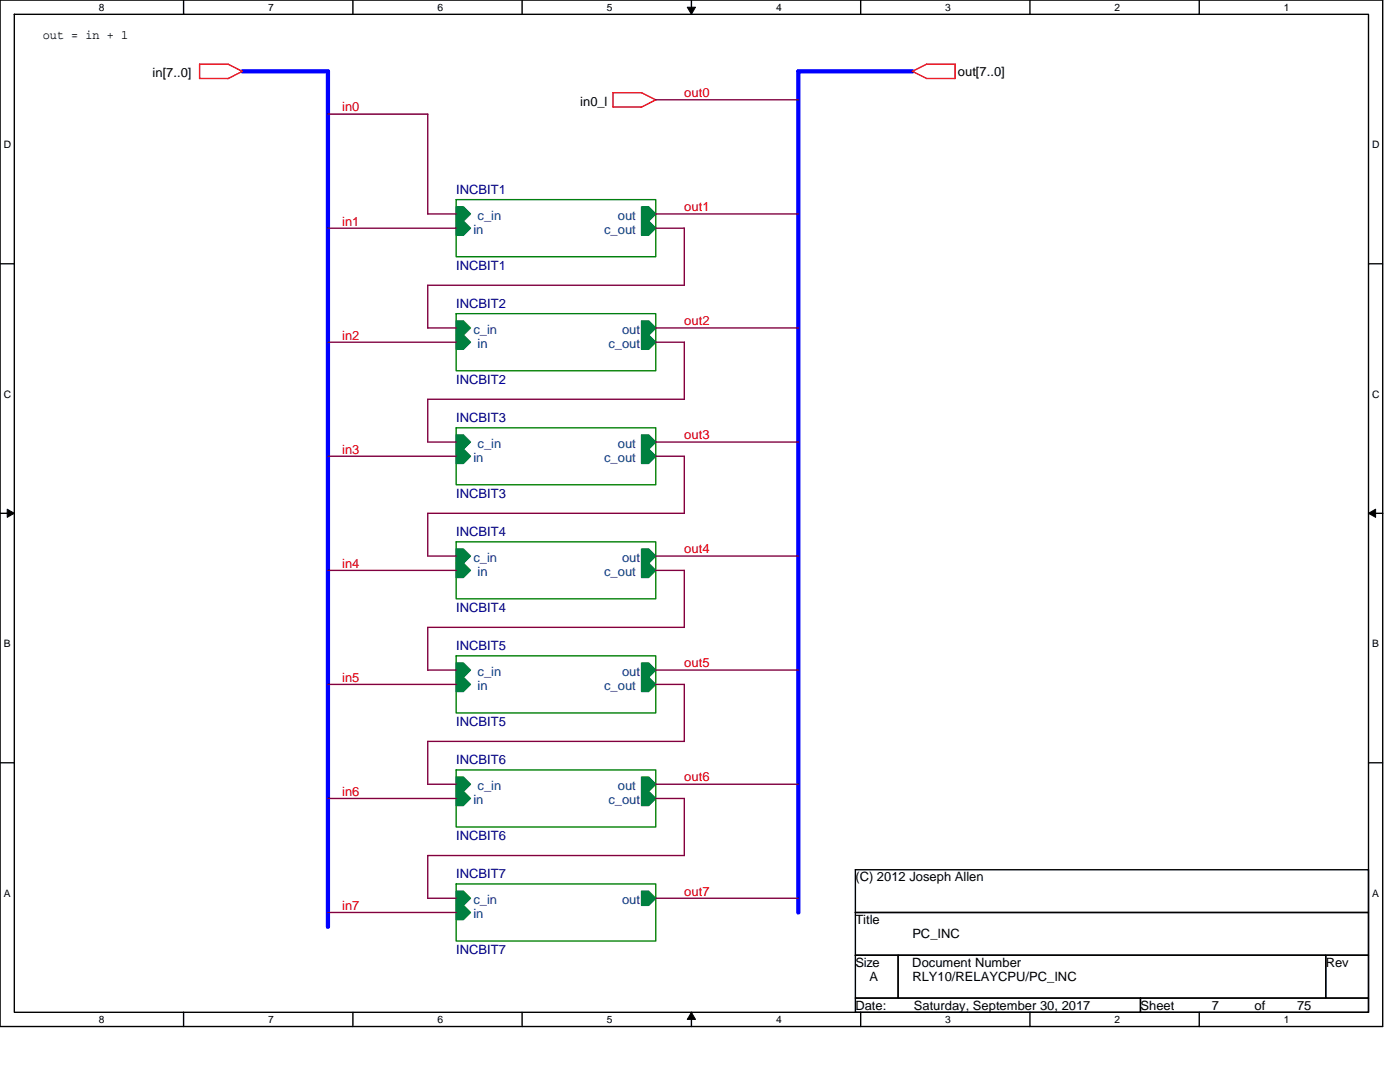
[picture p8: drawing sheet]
<svg xmlns="http://www.w3.org/2000/svg" width="279mm" height="216mm" viewBox="0 0 279 216" stroke-linecap="round" stroke-linejoin="round" font-family="sans-serif">
<path d="M0 0h275.9v204.8h-275.9zM2.9 2.9h270.2v199.1h-270.2z" fill="none" stroke="#000" stroke-width=".28"/>
<g fill="#fff">
<path d="M19.7 .3h1.2v2.3h-1.2z"/>
<path d="M19.7 202.3h1.2v2.3h-1.2z"/>
</g>
<path d="M36.6 0v2.9M36.6 202v2.8" fill="none" stroke="#000" stroke-width=".28"/>
<g fill="#fff">
<path d="M53.5 .3h1.2v2.3h-1.2z"/>
<path d="M53.5 202.3h1.2v2.3h-1.2z"/>
</g>
<path d="M70.4 0v2.9M70.4 202v2.8" fill="none" stroke="#000" stroke-width=".28"/>
<g fill="#fff">
<path d="M87.3 .3h1.2v2.3h-1.2z"/>
<path d="M87.3 202.3h1.2v2.3h-1.2z"/>
</g>
<path d="M104.2 0v2.9M104.2 202v2.8" fill="none" stroke="#000" stroke-width=".28"/>
<g fill="#fff">
<path d="M121.1 .3h1.1v2.3h-1.1z"/>
<path d="M121.1 202.3h1.1v2.3h-1.1z"/>
</g>
<path d="M138 0v2.9M138 202v2.8" fill="none" stroke="#000" stroke-width=".28"/>
<path d="M137.2 1.4h1.6l-.8 1.5zM138 202l.8 1.4h-1.6z" fill="#000" stroke="#000" stroke-width=".2"/>
<g fill="#fff">
<path d="M154.9 .3h1.1v2.3h-1.1z"/>
<path d="M154.9 202.3h1.1v2.3h-1.1z"/>
</g>
<path d="M171.8 0v2.9M171.8 202v2.8" fill="none" stroke="#000" stroke-width=".28"/>
<g fill="#fff">
<path d="M188.7 .3h1.1v2.3h-1.1z"/>
<path d="M188.7 202.3h1.1v2.3h-1.1z"/>
</g>
<path d="M205.5 0v2.9M205.5 202v2.8" fill="none" stroke="#000" stroke-width=".28"/>
<g fill="#fff">
<path d="M222.4 .3h1.2v2.3h-1.2z"/>
<path d="M222.4 202.3h1.2v2.3h-1.2z"/>
</g>
<path d="M239.3 0v2.9M239.3 202v2.8" fill="none" stroke="#000" stroke-width=".28"/>
<g fill="#fff">
<path d="M256.2 .3h1.2v2.3h-1.2z"/>
<path d="M256.2 202.3h1.2v2.3h-1.2z"/>
<path d="M.7 27.7h1.5v2.3h-1.5z"/>
<path d="M273.8 27.7h1.5v2.3h-1.5z"/>
<path d="M.7 77.5h1.5v2.3h-1.5z"/>
<path d="M273.8 77.5h1.5v2.3h-1.5z"/>
</g>
<path d="M0 52.6h2.9M273.1 52.6h2.8" fill="none" stroke="#000" stroke-width=".28"/>
<g fill="#fff">
<path d="M.7 127.3h1.4v2.3h-1.4z"/>
<path d="M273.8 127.3h1.4v2.3h-1.4z"/>
</g>
<path d="M0 102.4h2.9M273.1 102.4h2.8" fill="none" stroke="#000" stroke-width=".28"/>
<path d="M1.4 101.6l1.5 .8-1.5 .8zM273.1 102.4l1.4-.8v1.6z" fill="#000" stroke="#000" stroke-width=".2"/>
<g fill="#fff">
<path d="M.7 177.1h1.4v2.3h-1.4z"/>
<path d="M273.8 177.1h1.4v2.3h-1.4z"/>
</g>
<path d="M0 152.2h2.9M273.1 152.2h2.8M170.7 173.5h102.4v8.6h-102.4zM170.7 182.1h102.4v8.5h-102.4zM170.7 190.6h8.5v8.6h-8.5zM170.7 199.2h56.9v2.8h-56.9zM179.2 190.6h85.4v8.6h-85.4zM227.6 199.2h45.5v2.8h-45.5zM264.6 190.6h8.5v8.6h-8.5z" fill="none" stroke="#000" stroke-width=".28"/>
<path d="M91 39.8h39.9v11.4h-39.9zM91 62.6h39.9v11.4h-39.9zM91 85.4h39.9v11.3h-39.9zM91 108.1h39.9v11.4h-39.9zM91 130.9h39.9v11.4h-39.9zM91 153.6h39.9v11.4h-39.9zM91 176.4h39.9v11.4h-39.9z" fill="none" stroke="#008000" stroke-width=".28"/>
<g fill="#008040" stroke="#008040" stroke-width=".28">
<path d="M91 41.3h1.5l1.4 1.4-1.4 1.4h-1.5z" fill-rule="evenodd"/>
<path d="M91 44.1h1.5l1.4 1.4-1.4 1.4h-1.5z" fill-rule="evenodd"/>
<path d="M128 41.3h1.5l1.4 1.4-1.4 1.4h-1.5z" fill-rule="evenodd"/>
<path d="M128 44.1h1.5l1.4 1.4-1.4 1.4h-1.5z" fill-rule="evenodd"/>
<path d="M91 86.8h1.5l1.4 1.4-1.4 1.4h-1.5z" fill-rule="evenodd"/>
<path d="M91 89.6h1.5l1.4 1.4-1.4 1.5h-1.5z" fill-rule="evenodd"/>
<path d="M128 86.8h1.5l1.4 1.4-1.4 1.4h-1.5z" fill-rule="evenodd"/>
<path d="M128 89.6h1.5l1.4 1.4-1.4 1.5h-1.5z" fill-rule="evenodd"/>
<path d="M91 109.5h1.5l1.4 1.5-1.4 1.4h-1.5z" fill-rule="evenodd"/>
<path d="M91 112.4h1.5l1.4 1.4-1.4 1.4h-1.5z" fill-rule="evenodd"/>
<path d="M128 109.5h1.5l1.4 1.5-1.4 1.4h-1.5z" fill-rule="evenodd"/>
<path d="M128 112.4h1.5l1.4 1.4-1.4 1.4h-1.5z" fill-rule="evenodd"/>
<path d="M91 132.3h1.5l1.4 1.4-1.4 1.4h-1.5z" fill-rule="evenodd"/>
<path d="M91 135.1h1.5l1.4 1.5-1.4 1.4h-1.5z" fill-rule="evenodd"/>
<path d="M128 132.3h1.5l1.4 1.4-1.4 1.4h-1.5z" fill-rule="evenodd"/>
<path d="M128 135.1h1.5l1.4 1.5-1.4 1.4h-1.5z" fill-rule="evenodd"/>
<path d="M91 155h1.5l1.4 1.5-1.4 1.4h-1.5z" fill-rule="evenodd"/>
<path d="M91 157.9h1.5l1.4 1.4-1.4 1.4h-1.5z" fill-rule="evenodd"/>
<path d="M128 155h1.5l1.4 1.5-1.4 1.4h-1.5z" fill-rule="evenodd"/>
<path d="M128 157.9h1.5l1.4 1.4-1.4 1.4h-1.5z" fill-rule="evenodd"/>
<path d="M91 64h1.5l1.4 1.4-1.4 1.5h-1.5z" fill-rule="evenodd"/>
<path d="M91 66.9h1.5l1.4 1.4-1.4 1.4h-1.5z" fill-rule="evenodd"/>
<path d="M128 64h1.5l1.4 1.4-1.4 1.5h-1.5z" fill-rule="evenodd"/>
<path d="M128 66.9h1.5l1.4 1.4-1.4 1.4h-1.5z" fill-rule="evenodd"/>
<path d="M91 177.8h1.5l1.4 1.4-1.4 1.5h-1.5z" fill-rule="evenodd"/>
<path d="M91 180.7h1.5l1.4 1.4-1.4 1.4h-1.5z" fill-rule="evenodd"/>
<path d="M128 177.8h1.5l1.4 1.4-1.4 1.5h-1.5z" fill-rule="evenodd"/>
</g>
<path d="M48.4 14.2h17.1l-.1 170.8M182.1 14.2h-22.8v167.9" fill="none" stroke="#00f" stroke-width=".85"/>
<path d="M39.8 12.8h5.8l2.8 1.5M39.8 12.8v2.9h5.7M48.4 14.2l-2.9 1.5M122.3 18.5h5.8M122.3 18.5v2.9h5.7l2.9-1.5M128 18.5l2.9 1.4M182.1 14.2l2.8 1.5M184.9 12.8h5.7M185 12.8l-2.9 1.4M190.6 12.8v2.9h-5.7" fill="none" stroke="#f00" stroke-width=".28"/>
<g fill="none" stroke="#800040" stroke-width=".28">
<path d="M130.9 19.9h28.4M65.4 22.8h20v19.9h5.7M65.4 45.5h25.7M130.9 42.7h28.4M130.9 45.5h5.7M136.6 45.5v11.4M136.6 56.9h-51.2v8.6l5.7-.1M65.4 68.3h25.7M130.9 65.4h28.4M130.9 68.3h5.7M136.6 68.3v11.4M136.6 79.7h-51.2v8.5h5.7"/>
<path d="M65.4 91h25.7M130.9 88.2h28.4M130.9 91h5.7M136.6 91v11.4M65.4 113.8h25.7M130.9 111h28.4M130.9 113.8h5.7M136.6 113.8v11.4M136.6 102.4h-51.2v8.6h5.7M65.4 136.6h25.7M130.9 133.7h28.4M130.9 136.6h5.7"/>
<path d="M136.6 136.6v11.4M136.6 125.2h-51.2v8.5h5.7M65.4 159.3h25.7M85.4 156.5h5.7M130.9 156.5h28.4M130.9 159.3h5.7M136.6 159.3v11.4M136.6 147.9h-51.2v8.6M85.4 179.2h5.7M130.9 179.2h28.4M136.6 170.7h-51.2v8.6M65.4 182.1h25.7"/>
</g>
<g font-size="2.6">
<text x="8.6" y="7.7">out = in + 1</text>
<text x="30.5" y="15.4">in[7..0]</text>
<text x="191.2" y="15.1">out[7..0]</text>
<text x="115.8" y="21.1">in0_l</text>
<text x="170.7" y="175.9">(C) 2012 Joseph Allen</text>
<text x="170.7" y="184.4">Title</text>
<text x="182.1" y="187.2">PC_INC</text>
<text x="170.7" y="192.9">Size</text>
<text x="173.5" y="195.8">A</text>
<text x="182.1" y="192.9">Document Number</text>
<text x="182.1" y="195.8">RLY10/RELAYCPU/PC_INC</text>
<text x="264.6" y="192.9">Rev</text>
<text x="170.7" y="201.5">Date:</text>
<text x="182.4" y="201.5">Saturday, September 30, 2017</text>
<text x="227.6" y="201.5">Sheet</text>
<text x="241.8" y="201.5">7</text>
<text x="250.4" y="201.5">of</text>
<text x="258.9" y="201.5">75</text>
</g>
<g font-size="2.6" fill="#f00">
<text x="68.3" y="22.2">in0</text>
<text x="136.6" y="19.4">out0</text>
<text x="68.3" y="45">in1</text>
<text x="136.6" y="42.1">out1</text>
<text x="136.6" y="64.9">out2</text>
<text x="68.3" y="67.8">in2</text>
<text x="136.6" y="87.7">out3</text>
<text x="68.3" y="90.5">in3</text>
<text x="68.3" y="113.3">in4</text>
<text x="136.6" y="110.4">out4</text>
<text x="68.3" y="136">in5</text>
<text x="136.6" y="133.2">out5</text>
<text x="136.6" y="155.9">out6</text>
<text x="68.3" y="158.8">in6</text>
<text x="136.6" y="178.7">out7</text>
<text x="68.3" y="181.5">in7</text>
</g>
<g font-size="2.6" fill="#000080">
<text x="91" y="38.7">INCBIT1</text>
<text x="91" y="53.8">INCBIT1</text>
<text x="91" y="61.5">INCBIT2</text>
<text x="91" y="76.6">INCBIT2</text>
<text x="91" y="84.2">INCBIT3</text>
<text x="91" y="99.3">INCBIT3</text>
<text x="91" y="107">INCBIT4</text>
<text x="91" y="122.1">INCBIT4</text>
<text x="91" y="129.8">INCBIT5</text>
<text x="91" y="144.8">INCBIT5</text>
<text x="91" y="152.5">INCBIT6</text>
<text x="91" y="167.6">INCBIT6</text>
<text x="91" y="175.3">INCBIT7</text>
<text x="91" y="190.4">INCBIT7</text>
</g>
<g font-size="2.6" fill="#004080">
<text x="94.5" y="46.7">in</text>
<text x="95.3" y="43.9">c_in</text>
<text x="120.6" y="46.7">c_out</text>
<text x="123.3" y="43.9">out</text>
<text x="94.5" y="66.6">c_in</text>
<text x="95.3" y="69.4">in</text>
<text x="121.4" y="69.4">c_out</text>
<text x="124.1" y="66.6">out</text>
<text x="95.3" y="89.4">c_in</text>
<text x="123.3" y="89.4">out</text>
<text x="94.5" y="92.2">in</text>
<text x="120.6" y="92.2">c_out</text>
<text x="94.5" y="112.1">c_in</text>
<text x="124.1" y="112.1">out</text>
<text x="95.3" y="115">in</text>
<text x="120.6" y="115">c_out</text>
<text x="95.3" y="134.9">c_in</text>
<text x="95.3" y="137.7">in</text>
<text x="120.6" y="137.7">c_out</text>
<text x="124.1" y="134.9">out</text>
<text x="94.5" y="160.5">in</text>
<text x="95.3" y="157.6">c_in</text>
<text x="121.4" y="160.5">c_out</text>
<text x="123.3" y="157.6">out</text>
<text x="94.5" y="180.4">c_in</text>
<text x="94.5" y="183.2">in</text>
<text x="124.1" y="180.4">out</text>
</g>
<g font-size="2">
<text x="19.7" y="2.1">8</text>
<text x="53.5" y="2.1">7</text>
<text x="87.3" y="2.1">6</text>
<text x="121.1" y="2.1">5</text>
<text x="154.9" y="2.1">4</text>
<text x="188.7" y="2.1">3</text>
<text x="222.4" y="2.1">2</text>
<text x="256.2" y="2.1">1</text>
<text x=".7" y="29.6">D</text>
<text x="273.8" y="29.6">D</text>
<text x=".7" y="79.4">C</text>
<text x="273.8" y="79.4">C</text>
<text x=".7" y="129.2">B</text>
<text x="273.8" y="129.2">B</text>
<text x=".7" y="178.9">A</text>
<text x="273.8" y="178.9">A</text>
<text x="19.7" y="204.1">8</text>
<text x="53.5" y="204.1">7</text>
<text x="87.3" y="204.1">6</text>
<text x="121.1" y="204.1">5</text>
<text x="154.9" y="204.1">4</text>
<text x="188.7" y="204.1">3</text>
<text x="222.4" y="204.1">2</text>
<text x="256.2" y="204.1">1</text>
</g>
</svg>
